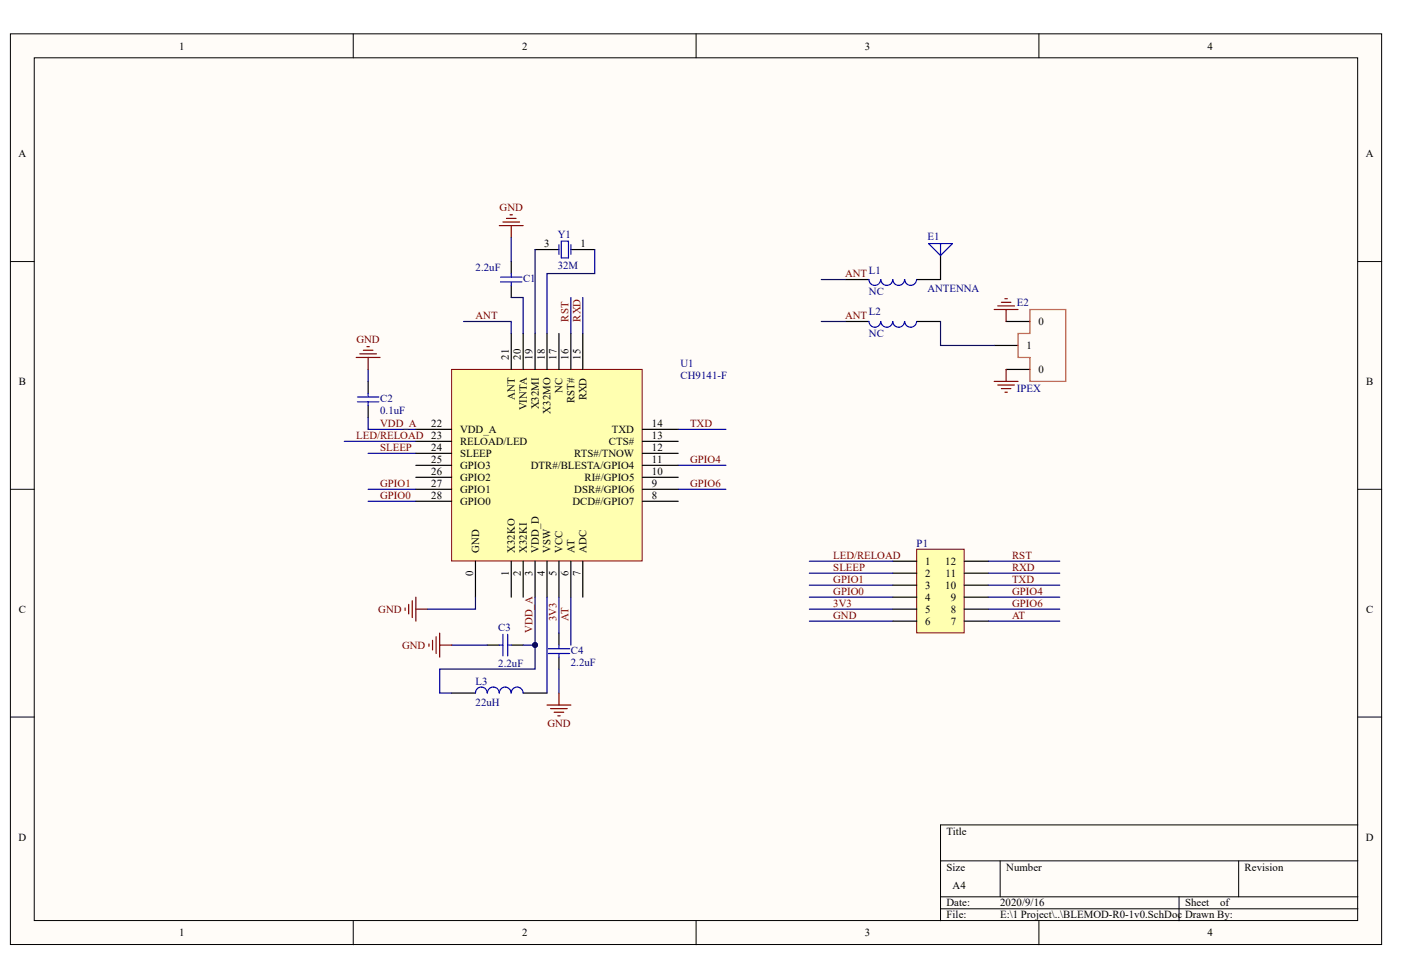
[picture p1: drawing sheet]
<svg xmlns="http://www.w3.org/2000/svg" width="289mm" height="202mm" viewBox="0 0 289 202" stroke-linecap="round" stroke-linejoin="round" font-family="sans-serif">
<g fill="#fffcf8" stroke="#000" stroke-width=".21">
<path d="M2.1 7h282.8v187.8h-282.8z"/>
<path d="M7.1 11.9h272.9v178h-272.9z"/>
</g>
<g fill="none" stroke="#000" stroke-width=".21">
<path d="M72.8 7v4.9M143.5 7v4.9M214.3 7v4.9M2.1 54h5M280 54h5M2.1 100.9h5M280 100.9h5M2.1 147.9h5M280 147.9h5M194 177.6h86M206.3 177.6v7.4M255.4 177.6v7.4"/>
<path d="M280 170.2h-86v19.7M72.8 189.9v5M143.5 189.9v5M194 185h86M194 187.5h86M214.3 189.9v5M243.1 185v4.9"/>
</g>
<path d="M93.1 76.2h39.3v39.5h-39.3z" fill="#ffffb0" stroke="#800000" stroke-width=".21"/>
<g fill="none" stroke="#000" stroke-width=".25">
<path d="M105.4 54v2.4M105.4 58.9v2.5M110.4 51.5h4.9M117.7 51.5h4.9M75.9 78.7v2.4M105.4 68.8v7.4M107.9 68.8v7.4M110.4 68.8v7.4M112.8 68.8v7.4M115.3 68.8v7.4M117.7 68.8v7.4M120.2 68.8v7.4"/>
<path d="M75.9 83.6v2.5M85.8 88.6h7.3M85.8 96h7.3M85.8 93.5h7.3M85.8 98.5h7.3M85.8 91h7.3M132.5 88.6h7.4M132.5 96h7.4M132.5 93.5h7.4M132.5 98.5h7.4M132.5 91h7.4M85.8 103.4h7.3"/>
<path d="M85.8 100.9h7.3M98.1 115.8v7.4M105.4 115.8v7.4M107.9 115.8v7.4M110.4 115.8v7.4M112.8 115.8v7.4M115.3 115.8v7.4M117.7 115.8v7.4M120.2 115.8v7.4M132.5 103.4h7.4M132.5 100.9h7.4"/>
</g>
<path d="M103.2 58.2h4.4M103.2 57.2h4.4M105.4 56.4v.8M105.4 58.2v.7M115.3 50.5v2M115.8 49.7h1.4v3.5h-1.4zM117.7 50.5v2M73.7 82.9h4.4M73.7 81.9h4.4M75.9 81.1v.8M75.9 82.9v.7" fill="none" stroke="#00f" stroke-width=".25"/>
<g fill="none" stroke="#800000" stroke-width=".25">
<path d="M103 46.5h4.9M103.7 45.8h3.5M104.4 45.1h2M105.2 44.3h.5M105.4 46.5v2.5M73.5 73.7h4.9M74.2 73h3.4M74.9 72.2h2M75.7 71.5h.5M75.9 73.7v2.5M83.5 125.4v.5M84.3 124.7v1.9"/>
<path d="M85 123.9v3.5M85.8 123.2v4.9M85.8 125.6h2.4"/>
</g>
<path d="M105.4 49v5M75.9 76.2v2.5M95.6 66.3h9.8v2.5M105.4 61.4h2.5v7.4M75.9 86.1v2.5h9.9M98.1 123.2v2.4h-9.9" fill="none" stroke="#000080" stroke-width=".25"/>
<path d="M189 113.3h9.8v17.2h-9.8z" fill="#ffffb0" stroke="#800000" stroke-width=".21"/>
<g fill="none" stroke="#000" stroke-width=".25">
<path d="M174.3 57.7h4.9M194 52.7v5h-5M174.3 66.3h4.9M189 66.3h5M205 71.3h4.9M207.5 66.3h4.9M207.5 76.2h4.9M184.1 115.8h4.9M184.1 118.2h4.9M198.9 115.8h4.9M198.9 118.2h4.9M100.5 133.1h2.5"/>
<path d="M105.4 133.1h2.5M115.3 130.6v2.5M115.3 135.5v2.5M184.1 120.7h4.9M184.1 123.2h4.9M184.1 125.6h4.9M184.1 128.1h4.9M198.9 120.7h4.9M198.9 123.2h4.9M198.9 125.6h4.9M198.9 128.1h4.9M93.1 143h5"/>
<path d="M107.9 143h4.9"/>
</g>
<g fill="none" stroke="#000080" stroke-width=".25">
<path d="M110.4 51.5v17.3M122.6 51.5v4.9h-9.8v12.4M169.4 57.7h4.9M117.7 61.4v7.4M120.2 61.4v7.4M169.4 66.3h4.9M194 66.3v5h11M71 91h14.8M75.9 93.5h9.9M139.9 88.6h9.8M139.9 96h9.8M75.9 100.9h9.9"/>
<path d="M75.9 103.4h9.9M139.9 100.9h9.8M166.9 115.8h17.2M166.9 118.2h17.2M203.8 115.8h14.8M203.8 118.2h14.8M93.1 133.1h7.4M107.9 133.1h2.5M110.4 133.1v4.9h-19.7v5h2.4M110.4 123.2v9.9M112.8 123.2v19.8M115.3 123.2v7.4"/>
<path d="M115.3 138v5M117.7 123.2v9.9M166.9 120.7h17.2M166.9 123.2h17.2M166.9 125.6h17.2M166.9 128.1h17.2M203.8 120.7h14.8M203.8 123.2h14.8M203.8 125.6h14.8M203.8 128.1h14.8"/>
</g>
<g fill="none" stroke="#00f" stroke-width=".25">
<path d="M181.6 57.7a1.2 1.2 0 0 1-1.2 1.2 1.2 1.2 0 0 1-1.2-1.2M186.5 57.7a1.22 1.22 0 0 1-1.2 1.2 1.22 1.22 0 0 1-1.2-1.2 1.22 1.22 0 0 1-1.2 1.2 1.22 1.22 0 0 1-1.2-1.2M189 57.7a1.22 1.22 0 0 1-1.2 1.2 1.22 1.22 0 0 1-1.2-1.2M191.5 50.2h4.9l-2.4 2.5zM194 50.2v2.5M181.6 66.3a1.2 1.2 0 0 1-1.2 1.2 1.2 1.2 0 0 1-1.2-1.2M186.5 66.3a1.22 1.22 0 0 1-1.2 1.2 1.22 1.22 0 0 1-1.2-1.2 1.22 1.22 0 0 1-1.2 1.2 1.22 1.22 0 0 1-1.2-1.2M189 66.3a1.22 1.22 0 0 1-1.2 1.2 1.22 1.22 0 0 1-1.2-1.2M103 133.1h.7M103.7 130.8v4.5M104.7 133.1h.7M104.7 130.8v4.5"/>
<path d="M113.1 133.8h4.4M113.1 134.8h4.4M115.3 133.1v.7M115.3 134.8v.7M100.5 143a1.21 1.21 0 0 0-1.2-1.3 1.21 1.21 0 0 0-1.2 1.3M105.4 143a1.22 1.22 0 0 0-1.2-1.3 1.22 1.22 0 0 0-1.3 1.3 1.22 1.22 0 0 0-1.2-1.3 1.22 1.22 0 0 0-1.2 1.3M107.9 143a1.22 1.22 0 0 0-1.3-1.3 1.22 1.22 0 0 0-1.2 1.3"/>
</g>
<path d="M212.4 63.8h7.4v14.9h-7.4v-5h-2.5v-4.9h2.5z" fill="none" stroke="#de4f16" stroke-width=".25"/>
<g fill="none" stroke="#800000" stroke-width=".25">
<path d="M205 63.8h4.9M205 78.7h4.9M205.8 63.1h3.4M205.8 79.4h3.4M206.5 62.4h2M207.2 61.6h.5M207.5 63.8v2.5M207.5 76.2v2.5M206.5 80.2h2M207.2 80.9h.5M88.5 132.8v.5M89.2 132.1v2"/>
<path d="M89.9 131.3v3.5M90.7 130.6v4.9M90.7 133.1h2.4M112.8 145.4h4.9M113.5 146.2h3.5M114.3 146.9h2M115 147.7h.5M115.3 143v2.4"/>
</g>
<circle cx="110.3" cy="133" r=".47" fill="#000080" stroke="#000080" stroke-width=".21"/>
<g font-size="2.2">
<text x="36.9" y="10.2">1</text>
<text x="107.7" y="10.2">2</text>
<text x="178.4" y="10.2">3</text>
<text x="249.1" y="10.2">4</text>
<text x="3.8" y="32.5">A</text>
<text x="281.7" y="32.5">A</text>
<text x="112.2" y="51">3</text>
<text x="119.7" y="51">1</text>
<text x="214.1" y="67">0</text>
<text x="104.9" y="74.2" transform="rotate(-90 104.9 74.2)">21</text>
<text x="107.4" y="74.2" transform="rotate(-90 107.4 74.2)">20</text>
<text x="109.8" y="74.2" transform="rotate(-90 109.8 74.2)">19</text>
<text x="112.3" y="74.2" transform="rotate(-90 112.3 74.2)">18</text>
<text x="114.8" y="74.2" transform="rotate(-90 114.8 74.2)">17</text>
<text x="117.3" y="74.2" transform="rotate(-90 117.3 74.2)">16</text>
<text x="119.7" y="74.2" transform="rotate(-90 119.7 74.2)">15</text>
<text x="211.7" y="72">1</text>
<text x="214.1" y="77">0</text>
<text x="3.9" y="79.4">B</text>
<text x="106.2" y="82.5" transform="rotate(-90 106.2 82.5)">ANT</text>
<text x="116" y="81" transform="rotate(-90 116 81)">NC</text>
<text x="118.5" y="83.1" transform="rotate(-90 118.5 83.1)">RST#</text>
<text x="121" y="82.6" transform="rotate(-90 121 82.6)">RXD</text>
<text x="281.8" y="79.4">B</text>
<text x="88.9" y="88.1">22</text>
<text x="94.9" y="89.3">VDD_A</text>
<text x="108.6" y="84.7" transform="rotate(-90 108.6 84.7)">VINTA</text>
<text x="111.1" y="84.4" transform="rotate(-90 111.1 84.4)">X32MI</text>
<text x="113.5" y="85.3" transform="rotate(-90 113.5 85.3)">X32MO</text>
<text x="126.2" y="89.3">TXD</text>
<text x="134.5" y="88.1">14</text>
<text x="88.9" y="95.5">25</text>
<text x="88.9" y="93">24</text>
<text x="88.9" y="90.5">23</text>
<text x="94.9" y="94.2">SLEEP</text>
<text x="94.9" y="91.8">RELOAD/LED</text>
<text x="118.4" y="94.2">RTS#/TNOW</text>
<text x="125.6" y="91.8">CTS#</text>
<text x="134.5" y="95.5">11</text>
<text x="134.5" y="93">12</text>
<text x="134.5" y="90.5">13</text>
<text x="88.9" y="98">26</text>
<text x="88.9" y="100.4">27</text>
<text x="94.9" y="99.2">GPIO2</text>
<text x="94.9" y="101.7">GPIO1</text>
<text x="94.9" y="96.7">GPIO3</text>
<text x="109.5" y="96.7">DTR#/BLESTA/GPIO4</text>
<text x="118.4" y="101.7">DSR#/GPIO6</text>
<text x="120.5" y="99.2">RI#/GPIO5</text>
<text x="134.5" y="100.4">9</text>
<text x="134.5" y="98">10</text>
<text x="88.9" y="102.9">28</text>
<text x="94.9" y="104.2">GPIO0</text>
<text x="118" y="104.2">DCD#/GPIO7</text>
<text x="134.5" y="102.9">8</text>
<text x="97.6" y="118.8" transform="rotate(-90 97.6 118.8)">0</text>
<text x="98.8" y="114" transform="rotate(-90 98.8 114)">GND</text>
<text x="104.9" y="118.8" transform="rotate(-90 104.9 118.8)">1</text>
<text x="106.2" y="114" transform="rotate(-90 106.2 114)">X32KO</text>
<text x="107.4" y="118.8" transform="rotate(-90 107.4 118.8)">2</text>
<text x="108.6" y="114" transform="rotate(-90 108.6 114)">X32KI</text>
<text x="109.8" y="118.8" transform="rotate(-90 109.8 118.8)">3</text>
<text x="111.1" y="114" transform="rotate(-90 111.1 114)">VDD_D</text>
<text x="112.3" y="118.8" transform="rotate(-90 112.3 118.8)">4</text>
<text x="113.5" y="114" transform="rotate(-90 113.5 114)">VSW</text>
<text x="114.8" y="118.8" transform="rotate(-90 114.8 118.8)">5</text>
<text x="116" y="114" transform="rotate(-90 116 114)">VCC</text>
<text x="117.3" y="118.8" transform="rotate(-90 117.3 118.8)">6</text>
<text x="118.5" y="114" transform="rotate(-90 118.5 114)">AT</text>
<text x="119.7" y="118.8" transform="rotate(-90 119.7 118.8)">7</text>
<text x="121" y="114" transform="rotate(-90 121 114)">ADC</text>
<text x="190.8" y="116.5">1</text>
<text x="190.8" y="119">2</text>
<text x="194.9" y="116.5">12</text>
<text x="195" y="119">11</text>
<text x="190.8" y="121.4">3</text>
<text x="190.8" y="123.9">4</text>
<text x="194.9" y="121.4">10</text>
<text x="196.1" y="123.9">9</text>
<text x="3.9" y="126.4">C</text>
<text x="190.8" y="126.4">5</text>
<text x="190.8" y="128.9">6</text>
<text x="196.1" y="126.4">8</text>
<text x="196.1" y="128.9">7</text>
<text x="281.8" y="126.4">C</text>
<text x="3.8" y="173.4">D</text>
<text x="195.2" y="172.1">Title</text>
<text x="281.7" y="173.4">D</text>
<text x="195.2" y="179.6">Size</text>
<text x="207.5" y="179.6">Number</text>
<text x="256.7" y="179.6">Revision</text>
<text x="196.4" y="183.3">A4</text>
<text x="195.2" y="187">Date:</text>
<text x="195.2" y="189.5">File:</text>
<text x="206.2" y="187">2020/9/16</text>
<text x="206.2" y="189.5">E:\1 Project\..\BLEMOD-R0-1v0.SchDoc Drawn By:</text>
<text x="244.4" y="187">Sheet</text>
<text x="251.6" y="187">of</text>
<text x="36.9" y="193.2">1</text>
<text x="107.7" y="193.2">2</text>
<text x="178.4" y="193.2">3</text>
<text x="249.1" y="193.2">4</text>
</g>
<g font-size="2.2" fill="#800000">
<text x="103" y="43.6">GND</text>
<text x="174.3" y="57.2">ANT</text>
<text x="98.1" y="65.8">ANT</text>
<text x="174.3" y="65.8">ANT</text>
<text x="73.5" y="70.8">GND</text>
<text x="117.3" y="66.3" transform="rotate(-90 117.3 66.3)">RST</text>
<text x="119.7" y="66.3" transform="rotate(-90 119.7 66.3)">RXD</text>
<text x="78.4" y="88.1">VDD_A</text>
<text x="142.3" y="88.1">TXD</text>
<text x="73.5" y="90.5">LED/RELOAD</text>
<text x="78.4" y="93">SLEEP</text>
<text x="142.3" y="95.5">GPIO4</text>
<text x="78.4" y="100.4">GPIO1</text>
<text x="142.3" y="100.4">GPIO6</text>
<text x="78.4" y="102.9">GPIO0</text>
<text x="171.8" y="117.7">SLEEP</text>
<text x="171.8" y="115.3">LED/RELOAD</text>
<text x="208.7" y="115.3">RST</text>
<text x="208.7" y="117.7">RXD</text>
<text x="171.8" y="120.2">GPIO1</text>
<text x="171.8" y="122.7">GPIO0</text>
<text x="171.8" y="125.2">3V3</text>
<text x="208.7" y="120.2">TXD</text>
<text x="208.7" y="125.2">GPIO6</text>
<text x="208.7" y="122.7">GPIO4</text>
<text x="78" y="126.4">GND</text>
<text x="109.8" y="130.6" transform="rotate(-90 109.8 130.6)">VDD_A</text>
<text x="114.8" y="128.1" transform="rotate(-90 114.8 128.1)">3V3</text>
<text x="117.3" y="128.1" transform="rotate(-90 117.3 128.1)">AT</text>
<text x="171.8" y="127.6">GND</text>
<text x="208.7" y="127.6">AT</text>
<text x="82.9" y="133.8">GND</text>
<text x="112.9" y="149.9">GND</text>
</g>
<g font-size="2.2" fill="#000080">
<text x="115" y="49">Y1</text>
<text x="191.3" y="49.5">E1</text>
<text x="98.1" y="55.9">2.2uF</text>
<text x="107.9" y="58.2">C1</text>
<text x="115" y="55.4">32M</text>
<text x="179.2" y="56.5">L1</text>
<text x="179.2" y="60.9">NC</text>
<text x="179.2" y="65.1">L2</text>
<text x="191.3" y="60.2">ANTENNA</text>
<text x="209.7" y="63.1">E2</text>
<text x="179.2" y="69.5">NC</text>
<text x="140.3" y="75.7">U1</text>
<text x="78.4" y="82.9">C2</text>
<text x="140.3" y="78.2">CH9141-F</text>
<text x="209.7" y="80.9">IPEX</text>
<text x="78.4" y="85.4">0.1uF</text>
<text x="189" y="112.8">P1</text>
<text x="102.7" y="130.1">C3</text>
<text x="102.7" y="137.5">2.2uF</text>
<text x="117.7" y="134.8">C4</text>
<text x="117.7" y="137.3">2.2uF</text>
<text x="98.1" y="141.2">L3</text>
<text x="98.1" y="145.7">22uH</text>
</g>
</svg>
